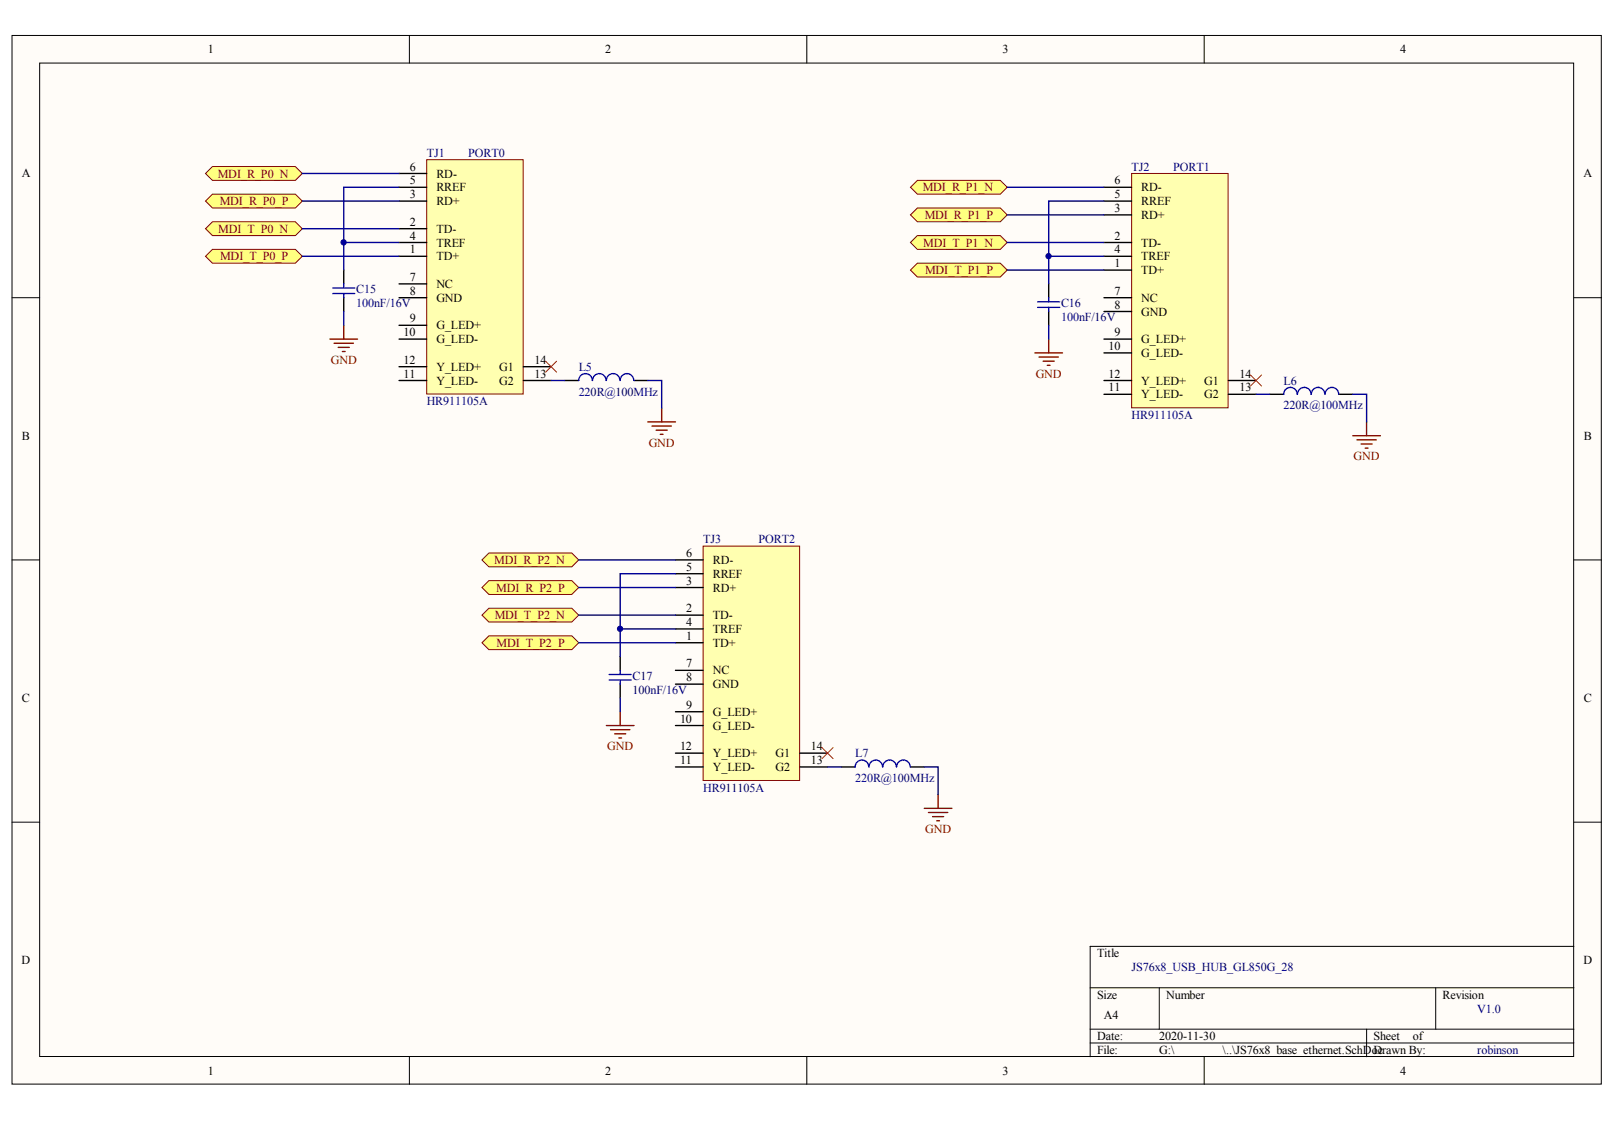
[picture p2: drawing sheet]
<svg xmlns="http://www.w3.org/2000/svg" width="285mm" height="198mm" viewBox="0 0 285 198" stroke-linecap="round" stroke-linejoin="round" font-family="sans-serif">
<g fill="#fffcf8" stroke="#000" stroke-width=".18">
<path d="M2.1 6.3h280.4v184.9h-280.4z"/>
<path d="M7 11.1h270.6v175.3h-270.6z"/>
</g>
<g fill="none" stroke="#000" stroke-width=".18">
<path d="M72.2 6.3v4.8M142.3 6.3v4.8M212.4 6.3v4.8M2.1 52.5h4.9M277.6 52.5h4.9M2.1 98.8h4.9M277.6 98.8h4.9M2.1 145h4.9M277.6 145h4.9M192.3 174.2h85.3M204.5 174.2v7.3M253.2 174.2v7.3"/>
<path d="M277.6 166.9h-85.3v19.5M72.2 186.4v4.9M142.3 186.4v4.9M192.3 181.5h85.3M192.3 184h85.3M212.4 186.4v4.9M241.1 181.5v4.9"/>
</g>
<g fill="#ffff80" stroke="#800000" stroke-width=".18">
<path d="M36.3 40.3l1.2-1.2h14.6l1.2 1.2-1.2 1.3h-14.6z" fill-rule="evenodd"/>
<path d="M36.3 45.2l1.2-1.2h14.6l1.2 1.2-1.2 1.2h-14.6z" fill-rule="evenodd"/>
<path d="M36.3 30.6l1.2-1.2h14.6l1.2 1.2-1.2 1.2h-14.6z" fill-rule="evenodd"/>
<path d="M36.3 35.5l1.2-1.2h14.6l1.2 1.2-1.2 1.2h-14.6z" fill-rule="evenodd"/>
</g>
<path d="M75.3 28.2h17v41.3h-17z" fill="#ffffb0" stroke="#800000" stroke-width=".18"/>
<g fill="none" stroke="#000" stroke-width=".24">
<path d="M70.4 30.6h4.9M70.4 33h4.9M70.4 35.5h4.9M60.6 47.6v2.5M60.6 52.5v2.4M70.4 40.3h4.9M70.4 42.8h4.9M70.4 45.2h4.9M70.4 50.1h4.9M70.4 52.5h4.9M70.4 57.4h4.9M70.4 59.8h4.9"/>
<path d="M70.4 64.7h4.9M70.4 67.1h4.9M92.3 64.7h4.9M92.3 67.1h4.9M99.6 67.1h2.5M111.8 67.1h2.5"/>
</g>
<path d="M53.3 30.6h17.1M53.3 35.5h17.1M70.4 33h-9.8v9.8h9.8M53.3 40.3h17.1M53.3 45.2h17.1M60.6 42.8v4.8M60.6 54.9v2.5M97.2 67.1h2.4M114.3 67.1h2.4v4.9" fill="none" stroke="#000080" stroke-width=".24"/>
<path d="M58.2 59.8h4.9M60.6 57.4v2.4M58.9 60.5h3.4M59.7 61.3h1.9M60.4 62h.5M114.3 74.4h4.8M115 75.2h3.4M115.7 75.9h2M116.5 76.6h.5M116.7 72v2.4" fill="none" stroke="#800000" stroke-width=".24"/>
<path d="M58.7 50.8h3.9M58.7 51.8h3.9M60.6 50.1v.7M60.6 51.8v.7M104.5 67.1a1.19 1.19 0 0 0-1.2-1.2 1.19 1.19 0 0 0-1.2 1.2M106.9 67.1a1.19 1.19 0 0 0-1.2-1.2 1.19 1.19 0 0 0-1.2 1.2M109.3 67.1a1.19 1.19 0 0 0-1.1-1.2 1.19 1.19 0 0 0-1.2 1.2M111.8 67.1a1.19 1.19 0 0 0-1.2-1.2 1.19 1.19 0 0 0-1.2 1.2" fill="none" stroke="#00f" stroke-width=".24"/>
<g fill="#ffff80" stroke="#800000" stroke-width=".18">
<path d="M85 108.5l1.2-1.2h14.7l1.2 1.2-1.2 1.2h-14.7z" fill-rule="evenodd"/>
<path d="M85 113.4l1.2-1.2h14.7l1.2 1.2-1.2 1.2h-14.7z" fill-rule="evenodd"/>
<path d="M85 98.8l1.2-1.3h14.7l1.2 1.3-1.2 1.2h-14.7z" fill-rule="evenodd"/>
<path d="M85 103.6l1.2-1.2h14.7l1.2 1.2-1.2 1.3h-14.7z" fill-rule="evenodd"/>
<path d="M160.6 42.8l1.2-1.2h14.6l1.3 1.2-1.3 1.2h-14.6z" fill-rule="evenodd"/>
<path d="M160.6 47.6l1.2-1.2h14.6l1.3 1.2-1.3 1.3h-14.6z" fill-rule="evenodd"/>
<path d="M160.6 33l1.2-1.2h14.6l1.3 1.2-1.3 1.3h-14.6z" fill-rule="evenodd"/>
<path d="M160.6 37.9l1.2-1.2h14.6l1.3 1.2-1.3 1.2h-14.6z" fill-rule="evenodd"/>
</g>
<path d="M199.6 30.6h17v41.3h-17z" fill="#ffffb0" stroke="#800000" stroke-width=".18"/>
<g fill="none" stroke="#000" stroke-width=".24">
<path d="M194.7 33h4.9M194.7 35.5h4.9M194.7 37.9h4.9M185 50.1v2.4M185 54.9v2.5M194.7 42.8h4.9M194.7 45.2h4.9M194.7 47.6h4.9M194.7 52.5h4.9M194.7 54.9h4.9M194.7 59.8h4.9M194.7 62.2h4.9"/>
<path d="M194.7 67.1h4.9M194.7 69.6h4.9M216.7 67.1h4.8M216.7 69.6h4.8M224 69.6h2.4M236.2 69.6h2.4"/>
</g>
<path d="M177.7 33h17M177.7 37.9h17M194.7 35.5h-9.7v9.7h9.7M177.7 42.8h17M177.7 47.6h17M185 45.2v4.9M185 57.4v2.4M221.5 69.6h2.5M238.6 69.6h2.5v4.8" fill="none" stroke="#000080" stroke-width=".24"/>
<path d="M185 59.8v2.4M182.5 62.2h4.9M183.3 63h3.4M184 63.7h2M184.7 64.4h.5M238.6 76.9h4.9M239.3 77.6h3.5M240.1 78.3h1.9M240.8 79h.5M241.1 74.4v2.5" fill="none" stroke="#800000" stroke-width=".24"/>
<path d="M183 53.2h3.9M183 54.2h3.9M185 52.5v.7M185 54.2v.7M228.8 69.5a1.19 1.19 0 0 0-1.2-1.2 1.19 1.19 0 0 0-1.2 1.3M231.3 69.5a1.19 1.19 0 0 0-1.2-1.2 1.19 1.19 0 0 0-1.2 1.3M233.7 69.5a1.19 1.19 0 0 0-1.2-1.2 1.19 1.19 0 0 0-1.2 1.3M236.1 69.5a1.19 1.19 0 0 0-1.2-1.2 1.19 1.19 0 0 0-1.2 1.3" fill="none" stroke="#00f" stroke-width=".24"/>
<path d="M124 96.3h17v41.4h-17z" fill="#ffffb0" stroke="#800000" stroke-width=".18"/>
<g fill="none" stroke="#000" stroke-width=".24">
<path d="M119.1 98.8h4.9M109.4 115.8v2.4M119.1 101.2h4.9M119.1 103.6h4.9M119.1 108.5h4.9M119.1 110.9h4.9M119.1 113.4h4.9M119.1 118.2h4.9M109.4 120.7v2.4M119.1 120.7h4.9M119.1 125.5h4.9M119.1 128h4.9"/>
<path d="M119.1 132.8h4.9M119.1 135.3h4.9M141.1 132.8h4.9M141.1 135.3h4.9M148.4 135.3h2.4M160.6 135.3h2.4"/>
</g>
<path d="M102.1 98.8h17M102.1 103.6h17M102.1 108.5h17M102.1 113.4h17M109.4 110.9v4.9M119.1 101.2h-9.7v9.7h9.7M109.4 123.1v2.4M146 135.3h2.4M163 135.3h2.5v4.8" fill="none" stroke="#000080" stroke-width=".24"/>
<path d="M107 128h4.8M107.7 128.7h3.4M108.4 129.4h2M109.2 130.2h.4M109.4 125.5v2.5M163 142.6h4.9M163.8 143.3h3.4M164.5 144h1.9M165.2 144.8h.5M165.5 140.1v2.5" fill="none" stroke="#800000" stroke-width=".24"/>
<path d="M107.4 119h3.9M107.4 119.9h3.9M109.4 118.2v.8M109.4 119.9v.8M153.2 135.3a1.19 1.19 0 0 0-1.2-1.2 1.19 1.19 0 0 0-1.2 1.2M155.7 135.3a1.19 1.19 0 0 0-1.2-1.2 1.19 1.19 0 0 0-1.2 1.2M158.1 135.3a1.19 1.19 0 0 0-1.2-1.2 1.19 1.19 0 0 0-1.2 1.2M160.5 135.3a1.19 1.19 0 0 0-1.1-1.2 1.19 1.19 0 0 0-1.2 1.2" fill="none" stroke="#00f" stroke-width=".24"/>
<path d="M96.2 63.7l2 2M98.2 63.7l-2 2M220.6 66.1l1.9 2M222.5 66.1l-1.9 2M145 131.9l1.9 1.9M146.9 131.9l-1.9 1.9" fill="none" stroke="#f00" stroke-width=".18"/>
<g fill="#000080" stroke="#000080" stroke-width=".18">
<circle cx="60.6" cy="42.7" r=".46"/>
<circle cx="109.4" cy="110.9" r=".46"/>
<circle cx="185" cy="45.2" r=".46"/>
</g>
<g font-size="2.1">
<text x="36.7" y="9.4">1</text>
<text x="106.8" y="9.4">2</text>
<text x="176.9" y="9.4">3</text>
<text x="247" y="9.4">4</text>
<text x="3.8" y="31.3">A</text>
<text x="72.3" y="30.1">6</text>
<text x="72.3" y="32.5">5</text>
<text x="72.3" y="35">3</text>
<text x="77" y="31.3">RD-</text>
<text x="77" y="33.7">RREF</text>
<text x="196.6" y="32.5">6</text>
<text x="196.6" y="35">5</text>
<text x="201.3" y="33.7">RD-</text>
<text x="279.3" y="31.3">A</text>
<text x="72.3" y="39.8">2</text>
<text x="77" y="36.2">RD+</text>
<text x="77" y="41.1">TD-</text>
<text x="196.6" y="37.4">3</text>
<text x="201.3" y="36.2">RREF</text>
<text x="201.3" y="38.6">RD+</text>
<text x="72.3" y="42.3">4</text>
<text x="72.3" y="44.7">1</text>
<text x="77" y="43.5">TREF</text>
<text x="77" y="45.9">TD+</text>
<text x="196.6" y="42.3">2</text>
<text x="196.6" y="44.7">4</text>
<text x="196.6" y="47.1">1</text>
<text x="201.3" y="43.5">TD-</text>
<text x="201.3" y="45.9">TREF</text>
<text x="72.3" y="49.6">7</text>
<text x="72.3" y="52">8</text>
<text x="77" y="50.8">NC</text>
<text x="77" y="53.2">GND</text>
<text x="196.6" y="52">7</text>
<text x="201.3" y="48.4">TD+</text>
<text x="201.3" y="53.2">NC</text>
<text x="71.2" y="59.3">10</text>
<text x="72.3" y="56.9">9</text>
<text x="77" y="58.1">G_LED+</text>
<text x="196.6" y="54.4">8</text>
<text x="196.6" y="59.3">9</text>
<text x="201.3" y="55.7">GND</text>
<text x="71.2" y="64.2">12</text>
<text x="77" y="60.5">G_LED-</text>
<text x="77" y="65.4">Y_LED+</text>
<text x="88" y="65.4">G1</text>
<text x="94.3" y="64.2">14</text>
<text x="195.5" y="61.7">10</text>
<text x="201.3" y="60.5">G_LED+</text>
<text x="201.3" y="63">G_LED-</text>
<text x="71.2" y="66.6">11</text>
<text x="77" y="67.8">Y_LED-</text>
<text x="88" y="67.8">G2</text>
<text x="94.3" y="66.6">13</text>
<text x="195.5" y="66.6">12</text>
<text x="195.5" y="69">11</text>
<text x="201.3" y="67.8">Y_LED+</text>
<text x="201.3" y="70.3">Y_LED-</text>
<text x="212.4" y="70.3">G2</text>
<text x="212.4" y="67.8">G1</text>
<text x="218.6" y="69">13</text>
<text x="218.6" y="66.6">14</text>
<text x="3.9" y="77.5">B</text>
<text x="279.4" y="77.5">B</text>
<text x="121" y="98.3">6</text>
<text x="121" y="100.7">5</text>
<text x="125.7" y="99.5">RD-</text>
<text x="125.7" y="101.9">RREF</text>
<text x="121" y="103.1">3</text>
<text x="125.7" y="104.3">RD+</text>
<text x="121" y="108">2</text>
<text x="121" y="110.4">4</text>
<text x="121" y="112.9">1</text>
<text x="125.7" y="109.2">TD-</text>
<text x="125.7" y="111.7">TREF</text>
<text x="121" y="117.7">7</text>
<text x="125.7" y="114.1">TD+</text>
<text x="125.7" y="119">NC</text>
<text x="3.9" y="123.8">C</text>
<text x="121" y="120.2">8</text>
<text x="121" y="125">9</text>
<text x="125.7" y="121.4">GND</text>
<text x="279.4" y="123.8">C</text>
<text x="120" y="127.5">10</text>
<text x="125.7" y="126.3">G_LED+</text>
<text x="125.7" y="128.7">G_LED-</text>
<text x="120" y="132.3">12</text>
<text x="120" y="134.8">11</text>
<text x="125.7" y="133.6">Y_LED+</text>
<text x="125.7" y="136">Y_LED-</text>
<text x="136.8" y="136">G2</text>
<text x="136.8" y="133.6">G1</text>
<text x="143" y="134.8">13</text>
<text x="143" y="132.3">14</text>
<text x="3.8" y="170.1">D</text>
<text x="193.5" y="168.8">Title</text>
<text x="279.3" y="170.1">D</text>
<text x="193.5" y="176.1">Size</text>
<text x="194.7" y="179.8">A4</text>
<text x="205.7" y="176.1">Number</text>
<text x="254.5" y="176.1">Revision</text>
<text x="193.5" y="183.4">Date:</text>
<text x="193.5" y="185.9">File:</text>
<text x="204.5" y="183.4">2020-11-30</text>
<text x="204.5" y="185.9">G:\</text>
<text x="215.7" y="185.9">\..\JS76x8_base_ethernet.SchDoDrawn By:</text>
<text x="242.3" y="183.4">Sheet</text>
<text x="243" y="185.9">c</text>
<text x="249.2" y="183.4">of</text>
<text x="36.7" y="189.6">1</text>
<text x="106.8" y="189.6">2</text>
<text x="176.9" y="189.6">3</text>
<text x="247" y="189.6">4</text>
</g>
<g font-size="2.1" fill="#000080">
<text x="75.3" y="27.7">TJ1</text>
<text x="82.6" y="27.7">PORT0</text>
<text x="199.6" y="30.1">TJ2</text>
<text x="206.9" y="30.1">PORT1</text>
<text x="62.8" y="51.8">C15</text>
<text x="62.8" y="54.2">100nF/16V</text>
<text x="187.2" y="56.6">100nF/16V</text>
<text x="187.2" y="54.2">C16</text>
<text x="102.1" y="65.4">L5</text>
<text x="75.3" y="71.5">HR911105A</text>
<text x="102.1" y="69.8">220R@100MHz</text>
<text x="226.4" y="67.8">L6</text>
<text x="199.6" y="73.9">HR911105A</text>
<text x="226.4" y="72.2">220R@100MHz</text>
<text x="124" y="95.8">TJ3</text>
<text x="133.8" y="95.8">PORT2</text>
<text x="111.6" y="119.9">C17</text>
<text x="111.6" y="122.4">100nF/16V</text>
<text x="150.8" y="137.9">220R@100MHz</text>
<text x="150.8" y="133.6">L7</text>
<text x="124" y="139.6">HR911105A</text>
<text x="199.6" y="171.3">JS76x8_USB_HUB_GL850G_28</text>
<text x="260.6" y="178.6">V1.0</text>
<text x="260.6" y="185.9">robinson</text>
</g>
<g font-size="2.1" fill="#800000">
<text x="38.4" y="31.3">MDI_R_P0_N</text>
<text x="162.8" y="33.7">MDI_R_P1_N</text>
<text x="38.5" y="41.1">MDI_T_P0_N</text>
<text x="38.8" y="36.2">MDI_R_P0_P</text>
<text x="163.1" y="38.6">MDI_R_P1_P</text>
<text x="38.8" y="45.9">MDI_T_P0_P</text>
<text x="162.8" y="43.5">MDI_T_P1_N</text>
<text x="163.2" y="48.4">MDI_T_P1_P</text>
<text x="58.3" y="64.2">GND</text>
<text x="182.7" y="66.6">GND</text>
<text x="114.4" y="78.8">GND</text>
<text x="238.8" y="81.2">GND</text>
<text x="87.2" y="99.5">MDI_R_P2_N</text>
<text x="87.5" y="104.3">MDI_R_P2_P</text>
<text x="87.3" y="109.2">MDI_T_P2_N</text>
<text x="87.6" y="114.1">MDI_T_P2_P</text>
<text x="107.1" y="132.3">GND</text>
<text x="163.2" y="146.9">GND</text>
</g>
</svg>
